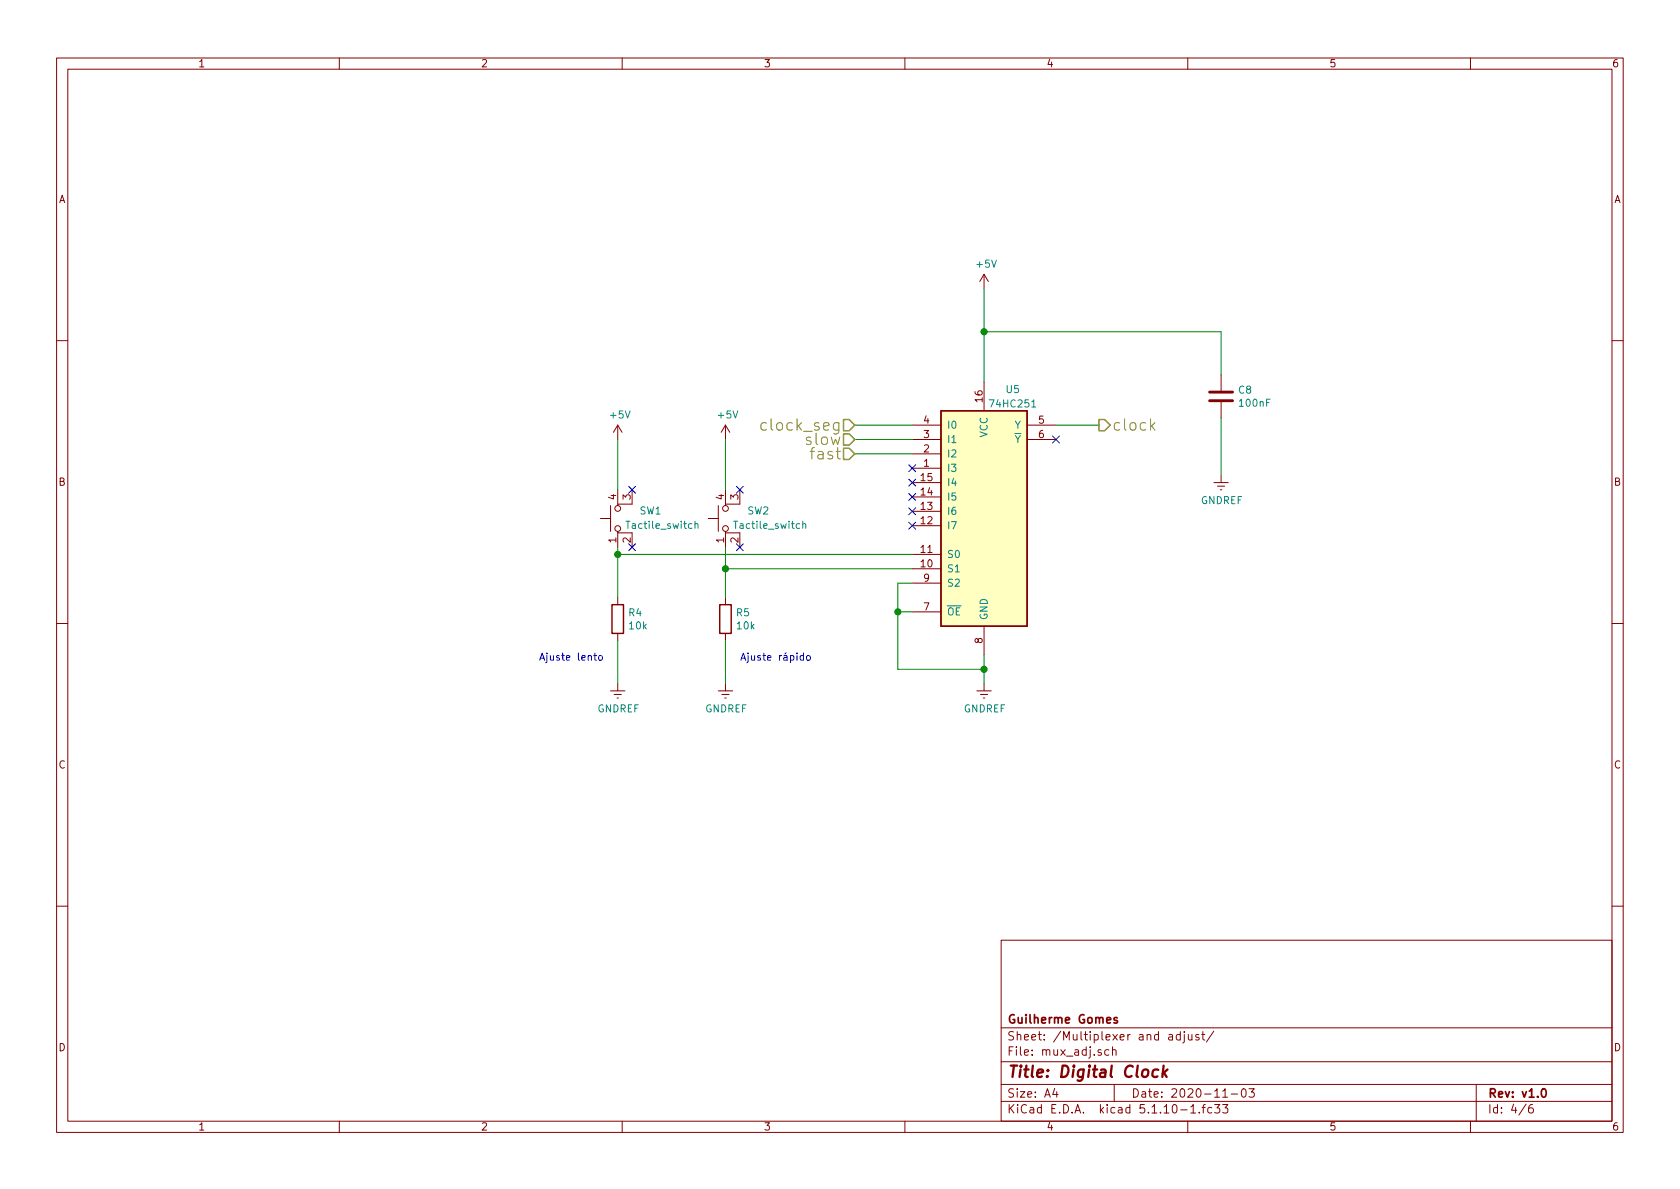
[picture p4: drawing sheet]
EESchema Schematic File Version 4
EELAYER 30 0
EELAYER END
$Descr A4 11693 8268
encoding utf-8
Sheet 4 6
Title "Digital Clock"
Date "2020-11-03"
Rev "v1.0"
Comp "Guilherme Gomes"
Comment1 ""
Comment2 ""
Comment3 ""
Comment4 ""
$EndDescr
$Comp
L 74xx:74LS251 U?
U 1 1
P 6850 3550
AR Path="/5FC9F256" Ref="U?"  Part="1" 
AR Path="/5FB21823/5FC9F256" Ref="U5"  Part="1" 
F 0 "U5" H 7050 4400 50  0000 C CNN
F 1 "74HC251" H 7050 4300 50  0000 C CNN
F 2 "Package_DIP:DIP-16_W7.62mm_Socket_LongPads" H 6850 3550 50  0001 C CNN
F 3 "http://www.ti.com/lit/gpn/sn74LS251" H 6850 3550 50  0001 C CNN
	1    6850 3550
	1    0    0    -1  
$EndComp
$Comp
L power:GNDREF #PWR?
U 1 1
P 6850 4750
AR Path="/5FC9F25C" Ref="#PWR?"  Part="1" 
AR Path="/5FB21823/5FC9F25C" Ref="#PWR022"  Part="1" 
F 0 "#PWR022" H 6850 4500 50  0001 C CNN
F 1 "GNDREF" H 6855 4577 50  0000 C CNN
F 2 "" H 6850 4750 50  0001 C CNN
F 3 "" H 6850 4750 50  0001 C CNN
	1    6850 4750
	1    0    0    -1  
$EndComp
Wire Wire Line
	6850 4750 6850 4650
Wire Wire Line
	6350 4250 6250 4250
Wire Wire Line
	6250 4650 6850 4650
Wire Wire Line
	6250 4250 6250 4650
Connection ~ 6850 4650
Wire Wire Line
	6850 4650 6850 4550
Wire Wire Line
	6350 4050 6250 4050
Wire Wire Line
	6250 4050 6250 4250
Connection ~ 6250 4250
Wire Wire Line
	5950 2950 6350 2950
$Comp
L Device:R R?
U 1 1
P 4300 4300
AR Path="/5FC9F27B" Ref="R?"  Part="1" 
AR Path="/5FB21823/5FC9F27B" Ref="R4"  Part="1" 
F 0 "R4" H 4370 4346 50  0000 L CNN
F 1 "10k" H 4370 4255 50  0000 L CNN
F 2 "Resistor_THT:R_Axial_DIN0204_L3.6mm_D1.6mm_P7.62mm_Horizontal" V 4230 4300 50  0001 C CNN
F 3 "~" H 4300 4300 50  0001 C CNN
	1    4300 4300
	1    0    0    -1  
$EndComp
$Comp
L Device:R R?
U 1 1
P 5050 4300
AR Path="/5FC9F281" Ref="R?"  Part="1" 
AR Path="/5FB21823/5FC9F281" Ref="R5"  Part="1" 
F 0 "R5" H 5120 4346 50  0000 L CNN
F 1 "10k" H 5120 4255 50  0000 L CNN
F 2 "Resistor_THT:R_Axial_DIN0204_L3.6mm_D1.6mm_P7.62mm_Horizontal" V 4980 4300 50  0001 C CNN
F 3 "~" H 5050 4300 50  0001 C CNN
	1    5050 4300
	1    0    0    -1  
$EndComp
$Comp
L power:GNDREF #PWR?
U 1 1
P 5050 4750
AR Path="/5FC9F287" Ref="#PWR?"  Part="1" 
AR Path="/5FB21823/5FC9F287" Ref="#PWR021"  Part="1" 
F 0 "#PWR021" H 5050 4500 50  0001 C CNN
F 1 "GNDREF" H 5055 4577 50  0000 C CNN
F 2 "" H 5050 4750 50  0001 C CNN
F 3 "" H 5050 4750 50  0001 C CNN
	1    5050 4750
	1    0    0    -1  
$EndComp
$Comp
L power:GNDREF #PWR?
U 1 1
P 4300 4750
AR Path="/5FC9F28D" Ref="#PWR?"  Part="1" 
AR Path="/5FB21823/5FC9F28D" Ref="#PWR020"  Part="1" 
F 0 "#PWR020" H 4300 4500 50  0001 C CNN
F 1 "GNDREF" H 4305 4577 50  0000 C CNN
F 2 "" H 4300 4750 50  0001 C CNN
F 3 "" H 4300 4750 50  0001 C CNN
	1    4300 4750
	1    0    0    -1  
$EndComp
Wire Wire Line
	4300 4750 4300 4450
Wire Wire Line
	5050 4450 5050 4750
Wire Wire Line
	5050 4150 5050 3950
Wire Wire Line
	4300 3800 4300 3850
$Comp
L power:+5V #PWR?
U 1 1
P 4300 3050
AR Path="/5FC9F297" Ref="#PWR?"  Part="1" 
AR Path="/5FB21823/5FC9F297" Ref="#PWR017"  Part="1" 
F 0 "#PWR017" H 4300 2900 50  0001 C CNN
F 1 "+5V" H 4315 3223 50  0000 C CNN
F 2 "" H 4300 3050 50  0001 C CNN
F 3 "" H 4300 3050 50  0001 C CNN
	1    4300 3050
	1    0    0    -1  
$EndComp
$Comp
L power:+5V #PWR?
U 1 1
P 5050 3050
AR Path="/5FC9F29D" Ref="#PWR?"  Part="1" 
AR Path="/5FB21823/5FC9F29D" Ref="#PWR018"  Part="1" 
F 0 "#PWR018" H 5050 2900 50  0001 C CNN
F 1 "+5V" H 5065 3223 50  0000 C CNN
F 2 "" H 5050 3050 50  0001 C CNN
F 3 "" H 5050 3050 50  0001 C CNN
	1    5050 3050
	1    0    0    -1  
$EndComp
$Comp
L power:+5V #PWR?
U 1 1
P 6850 2000
AR Path="/5FC9F2A3" Ref="#PWR?"  Part="1" 
AR Path="/5FB21823/5FC9F2A3" Ref="#PWR016"  Part="1" 
F 0 "#PWR016" H 6850 1850 50  0001 C CNN
F 1 "+5V" H 6865 2173 50  0000 C CNN
F 2 "" H 6850 2000 50  0001 C CNN
F 3 "" H 6850 2000 50  0001 C CNN
	1    6850 2000
	1    0    0    -1  
$EndComp
Wire Wire Line
	5050 3050 5050 3400
Wire Wire Line
	4300 3400 4300 3050
Connection ~ 4300 3850
Wire Wire Line
	4300 3850 4300 4150
Connection ~ 5050 3950
Wire Wire Line
	5050 3950 5050 3800
Text Notes 3750 4600 0    50   ~ 0
Ajuste lento
Text Notes 5150 4600 0    50   ~ 0
Ajuste rápido
Wire Wire Line
	7650 2950 7350 2950
Wire Wire Line
	5950 3050 6350 3050
Wire Wire Line
	5950 3150 6350 3150
Wire Wire Line
	4300 3850 6350 3850
Wire Wire Line
	5050 3950 6350 3950
Text HLabel 5950 2950 0    79   Input ~ 0
clock_seg
Text HLabel 5950 3050 0    79   Input ~ 0
slow
Text HLabel 5950 3150 0    79   Input ~ 0
fast
Text HLabel 7650 2950 2    79   Output ~ 0
clock
$Comp
L Device:C C8
U 1 1
P 8500 2750
F 0 "C8" H 8615 2796 50  0000 L CNN
F 1 "100nF" H 8615 2705 50  0000 L CNN
F 2 "Capacitor_THT:C_Disc_D9.0mm_W5.0mm_P7.50mm" H 8538 2600 50  0001 C CNN
F 3 "~" H 8500 2750 50  0001 C CNN
	1    8500 2750
	1    0    0    -1  
$EndComp
$Comp
L power:GNDREF #PWR?
U 1 1
P 8500 3300
AR Path="/5FCB8FB1" Ref="#PWR?"  Part="1" 
AR Path="/5FB21823/5FCB8FB1" Ref="#PWR019"  Part="1" 
F 0 "#PWR019" H 8500 3050 50  0001 C CNN
F 1 "GNDREF" H 8505 3127 50  0000 C CNN
F 2 "" H 8500 3300 50  0001 C CNN
F 3 "" H 8500 3300 50  0001 C CNN
	1    8500 3300
	1    0    0    -1  
$EndComp
Wire Wire Line
	8500 3300 8500 2900
Wire Wire Line
	6850 2000 6850 2300
Wire Wire Line
	8500 2600 8500 2300
Wire Wire Line
	8500 2300 6850 2300
Connection ~ 6850 2300
Wire Wire Line
	6850 2300 6850 2650
NoConn ~ 6350 3250
NoConn ~ 6350 3350
NoConn ~ 6350 3450
NoConn ~ 6350 3550
NoConn ~ 6350 3650
NoConn ~ 7350 3050
$Comp
L Switch:SW_MEC_5E SW1
U 1 1
P 4400 3600
F 0 "SW1" V 4450 3550 50  0000 R CNN
F 1 "Tactile_switch" V 4350 3650 50  0000 R CNN
F 2 "Button_Switch_THT:SW_PUSH_6mm_H5mm" H 4400 3900 50  0001 C CNN
F 3 "http://www.apem.com/int/index.php?controller=attachment&id_attachment=1371" H 4400 3900 50  0001 C CNN
	1    4400 3600
	0    -1   -1   0   
$EndComp
$Comp
L Switch:SW_MEC_5E SW2
U 1 1
P 5150 3600
F 0 "SW2" V 5200 3550 50  0000 R CNN
F 1 "Tactile_switch" V 5100 3650 50  0000 R CNN
F 2 "Button_Switch_THT:SW_PUSH_6mm_H5mm" H 5150 3900 50  0001 C CNN
F 3 "http://www.apem.com/int/index.php?controller=attachment&id_attachment=1371" H 5150 3900 50  0001 C CNN
	1    5150 3600
	0    -1   -1   0   
$EndComp
NoConn ~ 5150 3800
NoConn ~ 5150 3400
NoConn ~ 4400 3400
NoConn ~ 4400 3800
$EndSCHEMATC
